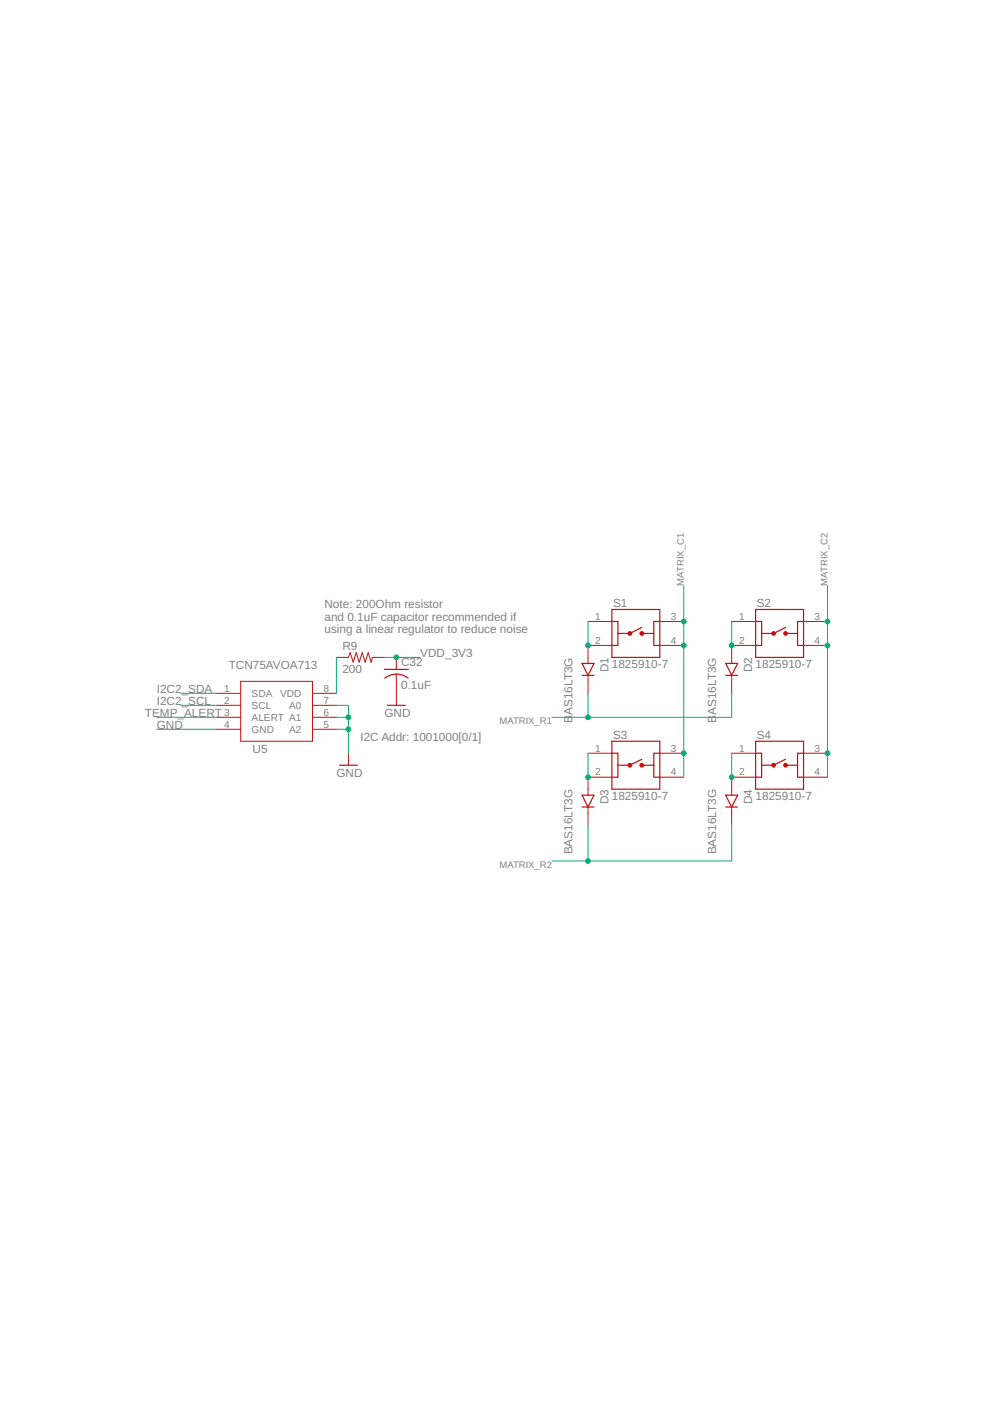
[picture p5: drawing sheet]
<svg xmlns="http://www.w3.org/2000/svg" width="210mm" height="297mm" viewBox="0 0 210 297" stroke-linecap="round" stroke-linejoin="round" font-family="sans-serif">
<g fill="none" stroke="#c90d0c" stroke-width=".25">
<path d="M129.7 129.2h10.2v10.2h-10.2zM129.7 131.8h1.3v5h-1.3M136.1 133l-2.6 1.3h-2.5M136.1 134.3h2.5M139.9 131.8h-1.3v5h1.3M160.2 129.2h10.2v10.2h-10.2zM160.2 131.8h1.3v5h-1.3M166.6 133l-2.6 1.3h-2.5M166.6 134.3h2.5M170.4 131.8h-1.3v5h1.3M81.5 141.9h5.1M82.1 149.5h3.8"/>
<path d="M84 142.9l1.6 .3 .9 .6M84 142.9l-1.5 .4-.9 .5M123.4 140.7h2.5l-1.2 2.5zM123.4 143.2h2.5M129.7 157.2h10.2v10.1h-10.2zM129.7 159.7h1.3v5.1h-1.3M139.9 159.7h-1.3v5.1h1.3M153.9 143.2h2.5M153.9 140.7h2.5l-1.3 2.5zM160.2 157.2h10.2v10.1h-10.2zM160.2 159.7h1.3v5.1h-1.3M170.4 159.7h-1.3v5.1h1.3"/>
<path d="M72 162.2h3.8M123.4 168.6h2.5l-1.2 2.5zM123.4 171.1h2.5M136.1 161l-2.6 1.2h-2.5M136.1 162.2h2.5M153.9 171.1h2.5M153.9 168.6h2.5l-1.3 2.5zM166.6 161l-2.6 1.2h-2.5M166.6 162.2h2.5"/>
</g>
<g fill="none" stroke="#c90d0c" stroke-width=".51">
<circle cx="133.5" cy="134.3" r=".25"/>
<circle cx="136.1" cy="134.3" r=".25"/>
<circle cx="164" cy="134.3" r=".25"/>
<circle cx="166.6" cy="134.3" r=".25"/>
<circle cx="133.5" cy="162.2" r=".25"/>
<circle cx="136.1" cy="162.2" r=".25"/>
<circle cx="164" cy="162.2" r=".25"/>
<circle cx="166.6" cy="162.2" r=".25"/>
</g>
<g fill="none" stroke="#c90d0c" stroke-width=".21">
<path d="M71.3 139.4h2.6l.4-1 .6 2 .6-2 .7 2 .6-2 .6 2 .7-2 .6 2 .3-1h2.5M84 139.4v2.5M124.7 131.8h5M129.7 136.8h-5v3.9M139.9 131.8h5.1M139.9 136.8h5.1M155.1 131.8h5.1M160.2 136.8h-5.1v3.9M170.4 131.8h5.1M170.4 136.8h5.1M46 147h5M46 149.5h5"/>
<path d="M46 152.1h5M46 154.6h5M51 144.5h15.3v12.7h-15.3zM66.3 147h5M66.3 149.5h5M66.3 152.1h5M66.3 154.6h5M73.9 159.7v2.5M84 142.9v6.6M124.7 159.7h5M124.7 143.2v3.8M139.9 159.7h5.1"/>
<path d="M155.1 159.7h5.1M155.1 143.2v3.8M170.4 159.7h5.1M124.7 171.1v3.8M129.7 164.8h-5v3.8M139.9 164.8h5.1M155.1 171.1v3.8M160.2 164.8h-5.1v3.8M170.4 164.8h5.1"/>
</g>
<g fill="none" stroke="#0dab76" stroke-width=".21">
<path d="M71.3 139.4v7.6M81.5 139.4h7.6M124.7 131.8v5M145 124.2v40.6M155.1 131.8v5M175.5 124.2v40.6M33.3 152.1h12.7M33.3 154.6h12.7M38.3 149.5h7.7M38.3 147h7.7M71.3 152.1h2.6M71.3 149.5h2.6v10.2"/>
<path d="M71.3 154.6h2.6M124.7 147v5.1M124.7 159.7v5.1M155.1 147v5.1h-38M155.1 159.7v5.1M124.7 174.9v7.6M155.1 174.9v7.6h-38"/>
</g>
<g fill="#0dab76" stroke="#0dab76" stroke-width=".21">
<circle cx="145" cy="131.8" r=".51"/>
<circle cx="145" cy="136.8" r=".51"/>
<circle cx="145" cy="159.7" r=".51"/>
<circle cx="175.5" cy="131.8" r=".51"/>
<circle cx="175.5" cy="136.8" r=".51"/>
<circle cx="175.5" cy="159.7" r=".51"/>
<circle cx="124.7" cy="152.1" r=".51"/>
<circle cx="124.7" cy="182.5" r=".51"/>
<circle cx="124.7" cy="136.8" r=".51"/>
<circle cx="155.1" cy="136.8" r=".51"/>
<circle cx="124.7" cy="164.8" r=".51"/>
<circle cx="155.1" cy="164.8" r=".51"/>
<circle cx="73.9" cy="152.1" r=".51"/>
<circle cx="73.9" cy="154.6" r=".51"/>
<circle cx="84" cy="139.4" r=".51"/>
</g>
<g font-size="2.5" fill="#808080">
<text x="68.8" y="129">Note: 200Ohm resistor</text>
<text x="68.8" y="131.6">and 0.1uF capacitor recommended if</text>
<text x="130" y="128.7">S1</text>
<text x="160.5" y="128.7">S2</text>
<text x="68.8" y="134.3">using a linear regulator to reduce noise</text>
<text x="72.6" y="137.9">R9</text>
<text x="48.5" y="141.9">TCN75AVOA713</text>
<text x="72.6" y="142.7">200</text>
<text x="85" y="141.3">C32</text>
<text x="89.1" y="139.4">VDD_3V3</text>
<text x="129" y="142.6" transform="rotate(-90 129 142.6)">D1</text>
<text x="129.7" y="141.7">1825910-7</text>
<text x="159.5" y="142.6" transform="rotate(-90 159.5 142.6)">D2</text>
<text x="160.2" y="141.7">1825910-7</text>
<text x="33.2" y="149.5">I2C2_SCL</text>
<text x="33.2" y="147">I2C2_SDA</text>
<text x="85" y="146.1">0.1uF</text>
<text x="30.7" y="152.1">TEMP_ALERT</text>
<text x="33.2" y="154.6">GND</text>
<text x="81.5" y="152.1">GND</text>
<text x="121.4" y="153.2" transform="rotate(-90 121.4 153.2)">B</text>
<text x="121.4" y="151.6" transform="rotate(-90 121.4 151.6)">AS16LT3G</text>
<text x="151.8" y="153.2" transform="rotate(-90 151.8 153.2)">B</text>
<text x="151.8" y="151.6" transform="rotate(-90 151.8 151.6)">AS16LT3G</text>
<text x="53.6" y="159.7">U5</text>
<text x="76.4" y="157.2">I2C Addr: 1001000[0/1]</text>
<text x="130" y="156.6">S3</text>
<text x="160.5" y="156.6">S4</text>
<text x="71.3" y="164.8">GND</text>
<text x="129" y="170.5" transform="rotate(-90 129 170.5)">D3</text>
<text x="129.7" y="169.6">1825910-7</text>
<text x="159.5" y="170.5" transform="rotate(-90 159.5 170.5)">D4</text>
<text x="160.2" y="169.6">1825910-7</text>
<text x="121.4" y="181.2" transform="rotate(-90 121.4 181.2)">BAS16LT3G</text>
<text x="151.8" y="181.2" transform="rotate(-90 151.8 181.2)">BAS16LT3G</text>
</g>
<g font-size="2.1" fill="#808080">
<text x="126.2" y="131.4">1</text>
<text x="142.2" y="131.4">3</text>
<text x="156.7" y="131.4">1</text>
<text x="172.7" y="131.4">3</text>
<text x="126.2" y="136.5">2</text>
<text x="142.2" y="136.5">4</text>
<text x="156.7" y="136.5">2</text>
<text x="172.7" y="136.5">4</text>
<text x="47.5" y="146.6">1</text>
<text x="47.5" y="149.2">2</text>
<text x="53.4" y="147.8">SDA</text>
<text x="59.4" y="147.8">VDD</text>
<text x="68.6" y="146.6">8</text>
<text x="68.6" y="149.2">7</text>
<text x="47.5" y="151.7">3</text>
<text x="47.5" y="154.3">4</text>
<text x="53.4" y="150.3">SCL</text>
<text x="53.4" y="152.8">ALERT A1</text>
<text x="53.4" y="155.4">GND</text>
<text x="61.3" y="150.3">A0</text>
<text x="61.3" y="155.4">A2</text>
<text x="68.6" y="151.7">6</text>
<text x="68.6" y="154.3">5</text>
<text x="126.2" y="159.3">1</text>
<text x="142.2" y="159.3">3</text>
<text x="156.7" y="159.3">1</text>
<text x="172.7" y="159.3">3</text>
<text x="126.2" y="164.4">2</text>
<text x="142.2" y="164.4">4</text>
<text x="156.7" y="164.4">2</text>
<text x="172.7" y="164.4">4</text>
</g>
<g font-size="2" fill="#808080">
<text x="145" y="124.2" transform="rotate(-90 145 124.2)">MATRIX_C1</text>
<text x="175.4" y="124.2" transform="rotate(-90 175.4 124.2)">MATRIX_C2</text>
<text x="105.9" y="153.5">MATRIX_R1</text>
<text x="105.9" y="184">MATRIX_R2</text>
</g>
</svg>
